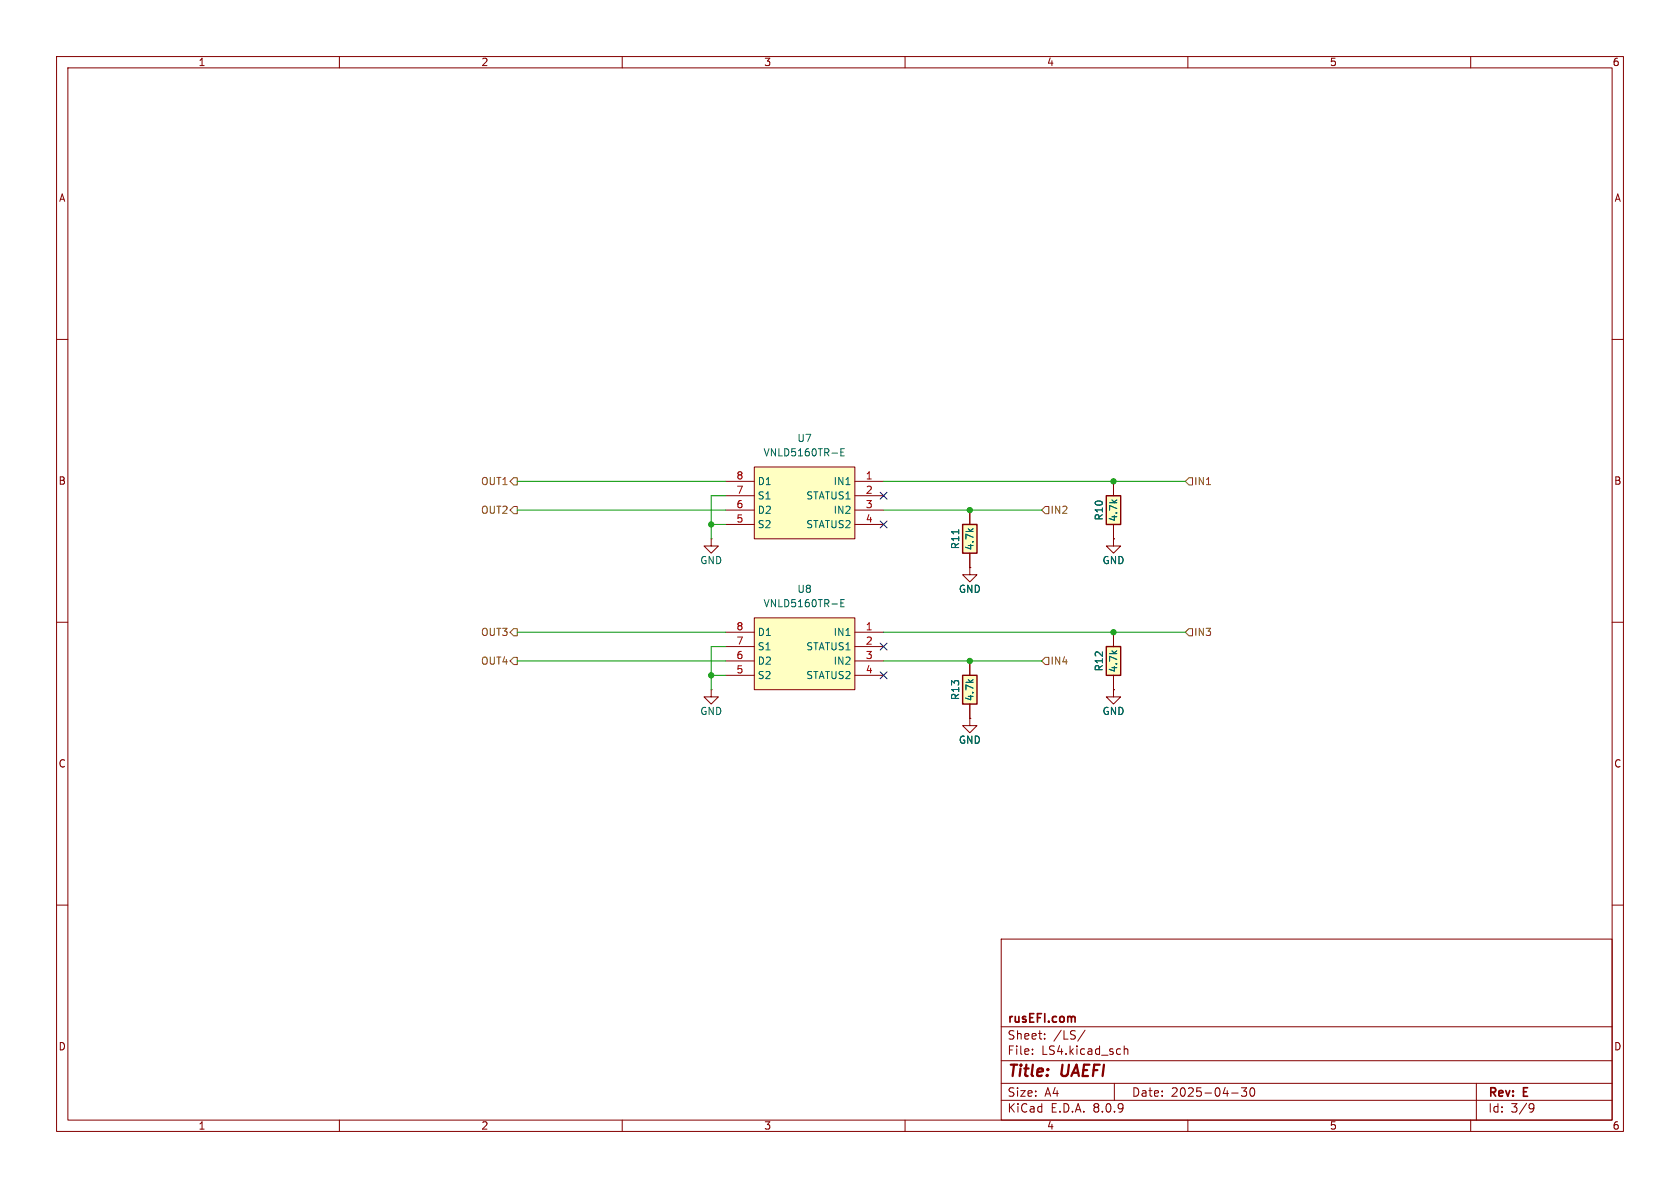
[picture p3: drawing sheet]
<svg xmlns="http://www.w3.org/2000/svg" width="297mm" height="210mm" viewBox="0 0 297 210" stroke-linecap="round" stroke-linejoin="round" font-family="sans-serif">
<g fill="none" stroke="#840000" stroke-width=".18">
<path d="M10 10h277v190h-277zM12 12h273v186h-273zM60 10v2M110 10v2M160 10v2M210 10v2M260 10v2M10 60h2M285 60h2M10 110h2M285 110h2M125.7 121.9v1.3h-1.2l1.2 1.3 1.3-1.3h-1.3"/>
<path d="M125.7 121.9h.1M171.4 127v1.3h-1.2l1.2 1.2 1.3-1.2h-1.3M171.4 127h.1M196.8 121.9v1.3h-1.2l1.2 1.3 1.3-1.3h-1.3M196.8 121.9h.1M10 160h2M177 166h108v32h-108zM285 160h2M60 198v2M110 198v2M160 198v2M177 194.5h108"/>
<path d="M177 191.5h108M177 187.5h108M177 181.5h108M182.5 186.3v.1M182.5 185.5v.1M184.7 183.6v.1M184.7 182.8v.1M191.8 182.1l-1.3 2M197 191.5v3M198.7 184.9v1.5M198.7 185.5l.3-.1 .3 .1 .1 .9M210 198v2"/>
<path d="M217.7 193.2h1.2M219.5 192.3h.9l-.5 .6 .4 .1v.7l-.2 .1h-.4l-.2-.1M221.1 192.4l.2-.1a.81 .81 0 0 1 .6 .6 .81 .81 0 0 1-.3 .8l-.1 .1a.81 .81 0 0 1-.4-1.4zM260 198v2M261 191.5v6.5M270.6 195.1l.5 .1a.99 .99 0 0 1-.4 1.4h-.2M271.2 195.7l-.3 .3h-.3"/>
</g>
<path d="M189.8 179.7l.3 .2v.8" fill="none" stroke="#840000" stroke-width=".3"/>
<path d="M195.6 114.3h2.5v5.1h-2.5z" fill="#ffffc2"/>
<path d="M195.6 114.3h2.5v5.1h-2.5z" fill="none" stroke="#840000" stroke-width=".25"/>
<path d="M196.8 111.8v2.5M196.8 119.4v2.5" fill="none" stroke="#840000" stroke-width=".18"/>
<path d="M170.2 92.7h2.5v5.1h-2.5z" fill="#ffffc2"/>
<path d="M170.2 92.7h2.5v5.1h-2.5z" fill="none" stroke="#840000" stroke-width=".25"/>
<path d="M125.7 95.3v1.2h-1.2l1.2 1.3 1.3-1.3h-1.3M125.7 95.3h.1M171.4 90.2v2.5M171.4 97.8v2.5M171.4 100.3v1.3h-1.2l1.2 1.3 1.3-1.3h-1.3M171.4 100.3h.1" fill="none" stroke="#840000" stroke-width=".18"/>
<path d="M169.5 93.6v.8" fill="none" stroke="#006464" stroke-width=".18"/>
<path d="M170.2 119.4h2.5v5.1h-2.5z" fill="#ffffc2"/>
<path d="M170.2 119.4h2.5v5.1h-2.5z" fill="none" stroke="#840000" stroke-width=".25"/>
<path d="M171.4 116.8v2.6M171.4 124.5v2.5" fill="none" stroke="#840000" stroke-width=".18"/>
<path d="M133.3 82.6h17.8v12.7h-17.8z" fill="#ffffc2"/>
<path d="M128.3 85.1h5M128.3 87.6h5M128.3 90.2h5M128.3 92.7h5M133.3 82.6h17.8v12.7h-17.8zM151.1 85.1h5.1M151.1 87.6h5.1M151.1 90.2h5.1M151.1 92.7h5.1" fill="none" stroke="#840000" stroke-width=".18"/>
<path d="M148.7 79.9h.4M149.3 79.3h-.6v1.3h.6" fill="none" stroke="#006464" stroke-width=".18"/>
<path d="M133.3 109.2h17.8v12.7h-17.8z" fill="#ffffc2"/>
<path d="M128.3 111.8h5M128.3 114.3h5M128.3 116.8h5M128.3 119.4h5M133.3 109.2h17.8v12.7h-17.8zM151.1 111.8h5.1M151.1 114.3h5.1M151.1 116.8h5.1M151.1 119.4h5.1" fill="none" stroke="#840000" stroke-width=".18"/>
<path d="M148.7 106.6h.4M149.3 106h-.6v1.3h.6" fill="none" stroke="#006464" stroke-width=".18"/>
<path d="M195.6 87.6h2.5v5.1h-2.5z" fill="#ffffc2"/>
<path d="M195.6 87.6h2.5v5.1h-2.5z" fill="none" stroke="#840000" stroke-width=".25"/>
<g fill="none" stroke="#840000" stroke-width=".18">
<path d="M171.4 90.2v2.5M171.4 97.8v2.5M196.8 95.3v1.2h-1.2l1.2 1.3 1.3-1.3h-1.3M196.8 95.3h.1M196.8 85.1v2.5M196.8 92.7v2.6M171.4 100.3h.1M171.4 116.8v2.6M196.8 111.8v2.5M196.8 119.4v2.5M171.4 127h.1M171.4 124.5v2.5"/>
<path d="M196.8 121.9h.1"/>
</g>
<path d="M90.8 84.5h.6v1.2h-.6l-.6-.6zM90.8 89.5h.6v1.3h-.6l-.6-.6zM184.8 89.5h.6v1.3h-.6l-.7-.6zM210.2 84.5h.6v1.2h-.6l-.7-.6zM90.2 116.8l.6-.6h.6v1.3h-.6zM90.8 111.1h.6v1.3h-.6l-.6-.6zM184.8 116.2h.6v1.3h-.6l-.7-.7zM210.2 111.1h.6v1.3h-.6l-.7-.6z" fill="none" stroke="#725600" stroke-width=".18"/>
<path d="M91.4 90.2h36.9M91.4 85.1h36.9M125.7 92.7h2.6M128.3 87.6h-2.6v7.7M156.2 90.2h27.9M156.2 85.1h53.3M91.4 116.8h36.9M91.4 111.8h36.9M125.7 119.4h2.6M128.3 114.3h-2.6v7.6M156.2 116.8h27.9M156.2 111.8h53.3" fill="none" stroke="#009600" stroke-width=".18"/>
<path d="M155.6 87l1.2 1.2M155.6 92.1l1.2 1.2M156.8 87l-1.2 1.2M156.8 92.1l-1.2 1.2M155.6 113.7l1.2 1.2M155.6 118.8l1.2 1.2M156.8 113.7l-1.2 1.2M156.8 118.8l-1.2 1.2" fill="none" stroke="#000084" stroke-width=".18"/>
<path d="M169.5 93.6v.8" fill="none" stroke="#006464" stroke-width=".18"/>
<g fill="#009600" stroke="#009600" stroke-width=".18">
<circle cx="196.8" cy="85.1" r=".46"/>
<circle cx="196.8" cy="111.8" r=".46"/>
<circle cx="171.4" cy="116.8" r=".46"/>
<circle cx="171.4" cy="90.2" r=".46"/>
<circle cx="125.7" cy="119.4" r=".46"/>
<circle cx="125.7" cy="92.7" r=".46"/>
</g>
<g font-size="2.8" fill="#840000">
<text x="178" y="190.9">Title:</text>
<text x="187.7" y="190.9">UAEFI</text>
</g>
<g font-size="2.1" fill="#840000">
<text x="178" y="184">Sheet:</text>
<text x="178" y="181.2">rusEFI.com</text>
<text x="186.2" y="184">/LS/</text>
<text x="178" y="186.7">File:</text>
<text x="184.1" y="186.7">LS4.kicad_sch</text>
<text x="178" y="196.9">KiCad</text>
<text x="178" y="194.1">Size:</text>
<text x="184.7" y="194.1">A4</text>
<text x="185.7" y="196.9">E.D.A.</text>
<text x="193.3" y="196.9">8.0.9</text>
<text x="200" y="194.1">Date:</text>
<text x="207" y="194.1">2025-04-30</text>
<text x="263" y="194.3">Rev:</text>
<text x="263" y="196.9">Id:</text>
<text x="267.1" y="196.9">3/9</text>
<text x="269.4" y="194.3">E</text>
</g>
<g font-size="1.8" fill="#840000">
<text x="35" y="11.9">1</text>
<text x="85" y="11.9">2</text>
<text x="135" y="11.9">3</text>
<text x="185" y="11.9">4</text>
<text x="235" y="11.9">5</text>
<text x="285" y="11.9">6</text>
<text x="10.3" y="35.9">A</text>
<text x="285.3" y="35.9">A</text>
<text x="10.3" y="85.9">B</text>
<text x="285.3" y="85.9">B</text>
<text x="10.3" y="135.9">C</text>
<text x="285.3" y="135.9">C</text>
<text x="10.3" y="185.9">D</text>
<text x="285.3" y="185.9">D</text>
<text x="35" y="199.9">1</text>
<text x="85" y="199.9">2</text>
<text x="135" y="199.9">3</text>
<text x="185" y="199.9">4</text>
<text x="235" y="199.9">5</text>
<text x="285" y="199.9">6</text>
</g>
<g font-size="1.8" fill="#006464">
<text x="134.9" y="80.9">VNLD5160TR-E</text>
<text x="140.9" y="78.3">U7</text>
<text x="133.9" y="88.5">S1</text>
<text x="133.9" y="86">D1</text>
<text x="142.4" y="88.5">STATUS1</text>
<text x="147.3" y="86">IN1</text>
<text x="133.9" y="93.6">S2</text>
<text x="133.9" y="91">D2</text>
<text x="142.4" y="93.6">STATUS2</text>
<text x="147.3" y="91">IN2</text>
<text x="195.2" y="92.1" transform="rotate(-90 195.2 92.1)">R10</text>
<text x="197.7" y="92.3" transform="rotate(-90 197.7 92.3)">4.7k</text>
<text x="123.7" y="99.9">GND</text>
<text x="169.8" y="97.2" transform="rotate(-90 169.8 97.2)">R11</text>
<text x="172.3" y="97.4" transform="rotate(-90 172.3 97.4)">4.7k</text>
<text x="194.8" y="99.9">GND</text>
<text x="134.9" y="107.5">VNLD5160TR-E</text>
<text x="140.9" y="105">U8</text>
<text x="169.4" y="105">GND</text>
<text x="133.9" y="112.6">D1</text>
<text x="147.3" y="112.6">IN1</text>
<text x="133.9" y="117.7">D2</text>
<text x="133.9" y="115.2">S1</text>
<text x="142.4" y="115.2">STATUS1</text>
<text x="147.3" y="117.7">IN2</text>
<text x="195.2" y="118.8" transform="rotate(-90 195.2 118.8)">R12</text>
<text x="197.7" y="119" transform="rotate(-90 197.7 119)">4.7k</text>
<text x="133.9" y="120.2">S2</text>
<text x="142.4" y="120.2">STATUS2</text>
<text x="169.8" y="123.9" transform="rotate(-90 169.8 123.9)">R13</text>
<text x="172.3" y="124" transform="rotate(-90 172.3 124)">4.7k</text>
<text x="123.7" y="126.6">GND</text>
<text x="169.4" y="131.7">GND</text>
<text x="194.8" y="126.6">GND</text>
</g>
<g font-size="1.8" fill="#725600">
<text x="84.9" y="86">OUT1</text>
<text x="211" y="86">IN1</text>
<text x="84.9" y="91">OUT2</text>
<text x="185.6" y="91">IN2</text>
<text x="84.9" y="112.6">OUT3</text>
<text x="211" y="112.6">IN3</text>
<text x="84.9" y="117.7">OUT4</text>
<text x="185.6" y="117.7">IN4</text>
</g>
<g font-size="1.8" fill="#a90000">
<text x="130.1" y="89.9">6</text>
<text x="130.1" y="87.4">7</text>
<text x="130.1" y="84.8">8</text>
<text x="153" y="84.8">1</text>
<text x="153" y="87.4">2</text>
<text x="153" y="89.9">3</text>
<text x="130.1" y="92.5">5</text>
<text x="153" y="92.5">4</text>
<text x="130.1" y="111.5">8</text>
<text x="153" y="111.5">1</text>
<text x="130.1" y="119.1">5</text>
<text x="130.1" y="116.6">6</text>
<text x="130.1" y="114">7</text>
<text x="153" y="114">2</text>
<text x="153" y="116.6">3</text>
<text x="153" y="119.1">4</text>
</g>
</svg>
